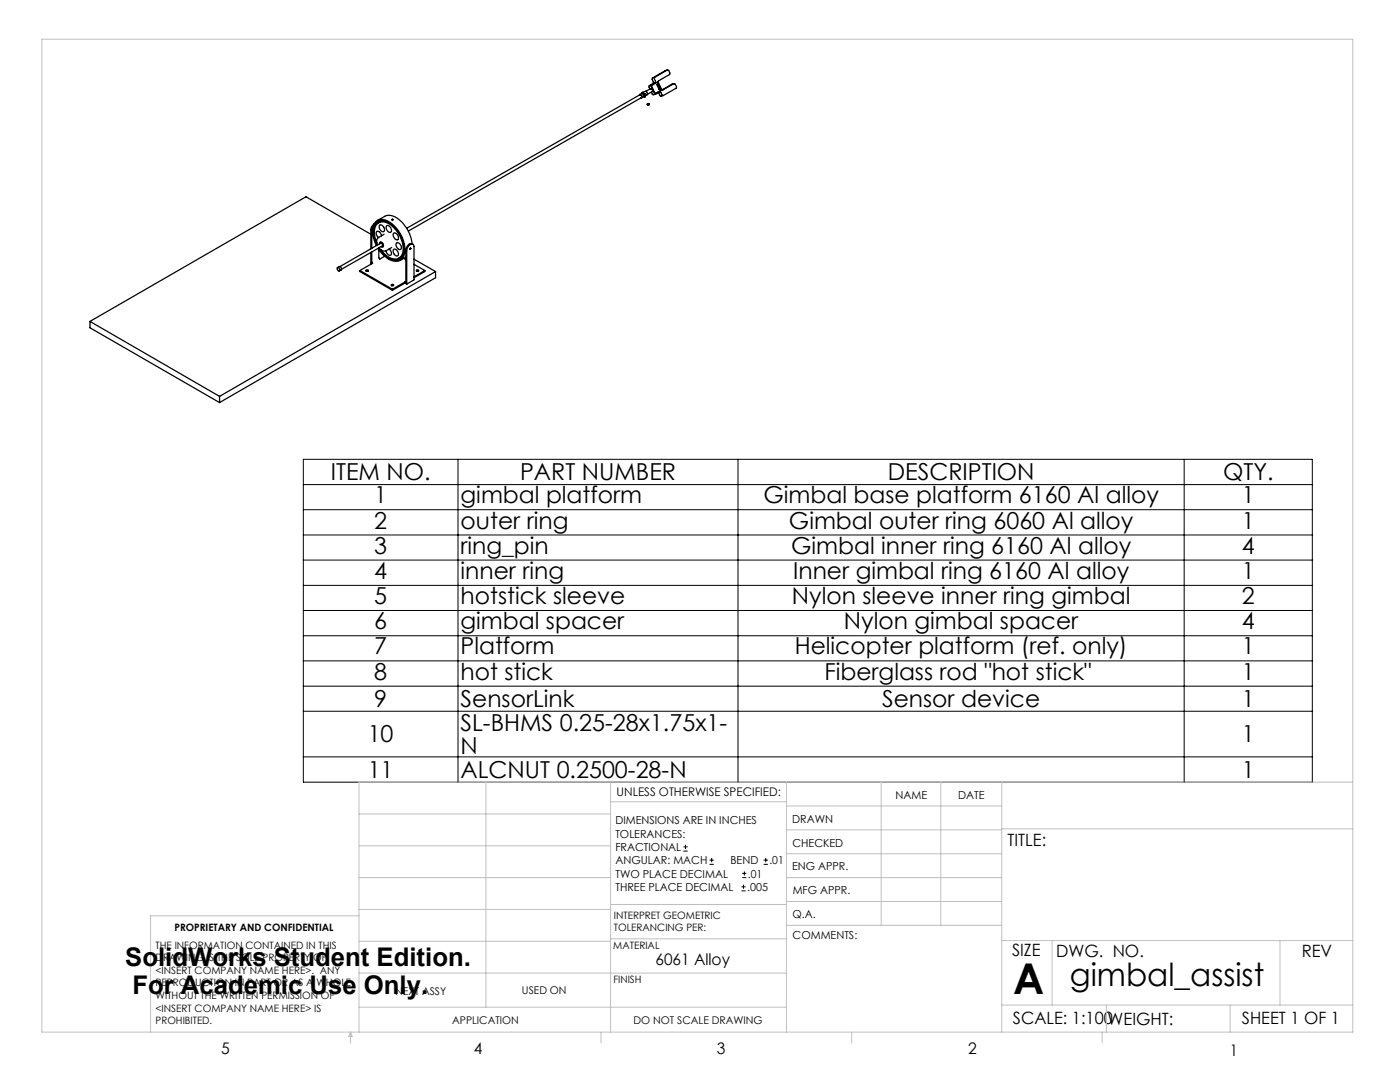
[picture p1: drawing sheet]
<svg xmlns="http://www.w3.org/2000/svg" width="279mm" height="216mm" viewBox="0 0 279 216" stroke-linecap="round" stroke-linejoin="round" font-family="sans-serif">
<g fill="none" stroke="#000" stroke-width=".2">
<path d="M60.5 91.7h201.4v64.4h-201.4zM60.5 96.7h201.4M91.4 91.7v64.4M147.3 91.7v64.4M236.3 91.7v64.4M60.5 101.7h201.4M60.5 106.8h201.4M60.5 111.8h201.4M60.5 116.8h201.4M60.5 121.8h201.4M60.5 126.9h201.4M60.5 131.9h201.4"/>
<path d="M60.5 136.9h201.4M60.5 141.9h201.4M60.5 151h201.4M136.4 169.8h.8M136.4 169h.8M136.8 168.6v.8M141.6 172.5h.9M141.6 171.6h.9M142 171.2v.8M148 177.8h.8M148 177h.8M148.1 175.1h.8"/>
<path d="M148.1 174.3h.8M148.4 176.5v.8M148.6 173.9v.8M152.4 172.5h.8M152.4 171.6h.8M152.8 171.2v.8"/>
</g>
<g fill="none" stroke="#c0c0c0" stroke-width=".2">
<path d="M8.4 7.8h261.6v198.2h-261.6zM97 156.1v44.9M121.8 156.1v49.9M121.8 160h35.2M157 156.1v49.9M175.9 156.1v28.5M187.7 156.1v28.5M199.9 156.1v49.9M270 156.1h-198.4v49.9M71.6 175.1h50.2M71.6 168.8h50.2M71.6 162.4h50.2"/>
<path d="M157 170.4h42.9M157 165.6h42.9M157 160.8h42.9M157 175.1h42.9M157 179.9h42.9M199.9 165.4h70.1M71.6 194.2h85.4M71.6 187.8h50.2M71.6 181.5h50.2M71.6 182.7h-41.5v23.3M121.8 187.3h35.2M121.8 180.5h35.2"/>
<path d="M157 184.6h42.9M199.9 187.7h70.1M210 187.7v12.9M255.4 187.7v12.9M70 206v2.1M70 206l.3 .8h-.7zM71.6 201h85.4M119.9 206v2.1M170 206v2.1M199.9 200.6h70.1M220 206v2.1M220.8 200.6v5.4"/>
<path d="M245.5 200.6v5.4"/>
</g>
<g fill="none" stroke="#000" stroke-width=".25">
<path d="M127.7 18.8l.3 .2a.27 .27 0 0 1 .2 .3 .27 .27 0 0 1-.3 .2M127.7 18.8l-.1 .2M128.1 18.7h.2l.1 .2 .4-.2v.4M128.1 18.7l-.4 .1M128.1 18.6h.1M128.1 18.6v.1M128.2 18.6h.1M128.2 18.5l-.1 .1M128.3 18.5l-.2 .1M128.3 18.5h.1M128.3 18.4l-.2 .2M128.3 18.4l.1 .1"/>
<path d="M128.4 18.5l-.2 .1M128.5 19.3l.1 .1M128.5 19.3l-.4 .2M128.6 19.4h.1M128.6 19.2v.2M128.7 19.2h.1M128.7 19.2l-.2 .1M128.8 19.1l-.1 .1M128.9 18.2l-.5 .3M128.9 18.2l.1 .1M129 18.3l.2 .5M129.2 18.8l-.4 .3"/>
<path d="M129.8 17.7l.2-.1 .3 .6-1.1 .6M129.8 17.7h.1M129.8 17.7l-.9 .5M130 18.4l.3 .5 .5-.1M130.6 15.4l2.7-1.5 .2 .1 .2 .8-2.3 1.3v.3l.8 1.6 2.3-1.3 .3 .1 .2 .7-2.7 1.6-.6-.8-1 .5-.8-1.6 .1-.2 .8-.6-.2-.7zM131.1 16.9l.2-.1 .4 .9-.2 .1zM131.2 16.4l.8 1.6M131.2 16.8l.5 .9M131.4 18.5l.4 .7 .6-.2M131.7 17.7h.1M132 18l-1.3 .7M132 18h.1"/>
<path d="M132 18l-.8-1.6-1.2 .7 .7 1.6M133.2 14l-.4 .1-2.6 1.5 .2 .9-.9 .6 .2 .6M134.5 16.7l-2.3 1.2M129.2 20.8h.1M129.2 20.8v.1M129.2 20.9h.1M129.3 20.9l.1 .1M129.3 20.9h.1M129.3 20.8h.1M129.3 20.7h.1M129.3 20.8l-.1 .1M129.3 20.7l-.1 .1"/>
<path d="M129.3 20.7v.1M129.4 20.8l-.1 .1M129.4 20.7h.1M129.4 20.7h-.1M129.4 20.7v.1M129.4 20.7l-.2 .1M129.4 21h.1M129.4 20.8v.2M129.4 20.8h.1M67.3 53.4a.37 .37 0 0 1 .4 .2 .37 .37 0 0 1-.1 .5l-.3-.4zM67.3 53.4l.5-.2 .3 .1 .1 .5-.5 .2M67.8 53.2l8.2-4.7 .3 .2v.4l-8.1 4.6"/>
<path d="M71.8 54l6.5 3.7M71.8 54v.2l6.5 3.7M73.1 53.9a.2 .2 0 0 1 .3-.1 .2 .2 0 0 1 0 .3h-.3zM73.1 54.1h.3M74 46.7l-12.9-7.4-43.1 24.8M74 50.4v2.1l.2 .1M74.2 50.3v2.1l.2 .1-2.6 1.5M74.5 45.2l-.3 .6v3.8M74.7 44.7h-.1a1.47 1.47 0 0 0-.6 1.2v3.8M75.1 49l-.5-1.2a3.3 3.3 0 0 1 .7-3.8 3.4 3.4 0 0 1 3.9 1.6l.6 .9a4.8 4.8 0 0 1 .5 5.1 2.34 2.34 0 0 1-3.4-.3l-.8-.9-.6-.8M75.2 48.5v-.1a3.3 3.3 0 0 1 .2-3.8 2.55 2.55 0 0 1 3.3 .9l.4 .5a4.9 4.9 0 0 1 1 5.1 2.05 2.05 0 0 1-3.1-.2l-1-1.1M75.3 48.9l-.2-.4a3.6 3.6 0 0 1 .1-4.1 2.4 2.4 0 0 1 3.1 .5l.9 1a5.2 5.2 0 0 1 1.1 5.3 1.96 1.96 0 0 1-3.1 .1l-.7-.6-.9-1.2"/>
<path d="M75.3 44l1.5-.8a2.98 2.98 0 0 1 3.4 1.1l.2 .2a7.7 7.7 0 0 1 1.8 4.1M75.6 49.8v1.6l.2 .3 1-.6M75.8 44.9a.83 .83 0 0 1 .8 .4 .83 .83 0 0 1-.1 .9l-.6-.3a.87 .87 0 0 1-.1-1zM75.8 48.4a.55 .55 0 0 1 .6 .2 .55 .55 0 0 1-.1 .6h-.2a.32 .32 0 0 0 .4-.1 .32 .32 0 0 0-.1-.5 .28 .28 0 0 0-.3-.3 .28 .28 0 0 0-.3 .3zM76.1 47.1v-.3a.66 .66 0 0 0-1-.5v.6l.4 .5M76.3 44.1l-.7 .3M76.7 46.7l-1.1 .7a1.21 1.21 0 0 0-.3 1.5M77.1 45.1a.78 .78 0 0 1 1 .9 .42 .42 0 0 1-.4 .4 .42 .42 0 0 1-.4-.4l-.3-.5zM77.6 49.7h.1a.72 .72 0 0 1 .1 1.2 1.01 1.01 0 0 1-.8-.9M78.1 57h.4zM78.2 49.4l-1.1 .6a1.19 1.19 0 0 1-1.5-.5M78.2 43.7l.3 .1-.3 .1z"/>
<path d="M78.3 43.8l-.1 .1M78.3 57.7v.2M78.4 43.8l.1 .1M78.5 46.6a.8 .8 0 0 1 .9 .3 .8 .8 0 0 1-.1 1 1.01 1.01 0 0 1-.8-1.3zM78.6 49.7a.88 .88 0 0 1 .7 1.4h-.1a.91 .91 0 0 1-.6-1.4zM79.1 48.5a.82 .82 0 0 1 .9 .4 .82 .82 0 0 1-.1 .9 .98 .98 0 0 1-.8-1.3zM80.3 51.1h.1M80.3 51.1l-.7 .4M80.5 51.5l.5 .3M80.8 56.5l.4 .2M80.8 56.3v.2M80.8 56.3l-2.5 1.4"/>
<path d="M80.8 56.5l-2.5 1.4M81 51.3l-1.1 .6M81.2 45.5l46.5-26.6 .3 .1v.5l-46.5 26.6M81.6 49a.53 .53 0 0 1 .6-.3 .53 .53 0 0 1 .4 .5v6.6l-1.4 .9v-6.7zM81.8 49.7h.1M81.9 49.6l-.1 .1zM82 49.5v.1M82.2 48.6a1.24 1.24 0 0 0-1.2 1.4v6.2l-.2 .1M82.2 48.6l.2 .2M82.6 51.7l4.3 2.5M82.6 52.7l2.2 1.3M83.1 53.9a.2 .2 0 0 1 .3-.1 .2 .2 0 0 1 0 .3h-.3z"/>
<path d="M83.1 54.1h.4zM84.8 54l-2.2 1.2M84.8 54v.2l-2.2 1.2M86.9 54.2l-43.1 24.9M86.9 54.2v1.2l-43.1 24.9M18 64.1l25.8 15M18 64.1v1.3l25.8 14.9M43.8 79.1v1.2"/>
<circle cx="78.3" cy="43.8" r=".06"/>
<circle cx="78.3" cy="56.9" r=".2"/>
<circle cx="81.9" cy="49.6" r=".09"/>
</g>
<text font-size="8.5" x="202.2" y="198.3">A</text>
<text font-size="6.3" x="213.5" y="196.8">gimbal_assist</text>
<g font-size="5.1">
<text x="25" y="192.7">SolidWorks Student Edition.</text>
<text x="26.4" y="198.3">For Academic Use Only.</text>
</g>
<g font-size="4.7">
<text x="66" y="95.8">ITEM NO.</text>
<text x="103.8" y="95.8">PART NUMBER</text>
<text x="177.2" y="95.8">DESCRIPTION</text>
<text x="244.1" y="95.8">QTY.</text>
<text x="74.7" y="100.4">1</text>
<text x="91.9" y="100.4">gimbal platform</text>
<text x="152.4" y="100.4">Gimbal base platform 6160 Al alloy</text>
<text x="247.8" y="100.4">1</text>
<text x="74.7" y="105.5">2</text>
<text x="91.9" y="105.5">outer ring</text>
<text x="157.5" y="105.5">Gimbal outer ring 6060 Al alloy</text>
<text x="247.8" y="105.5">1</text>
<text x="74.7" y="110.5">3</text>
<text x="91.9" y="110.5">ring_pin</text>
<text x="157.9" y="110.5">Gimbal inner ring 6160 Al alloy</text>
<text x="247.8" y="110.5">4</text>
<text x="74.7" y="115.5">4</text>
<text x="91.9" y="115.5">inner ring</text>
<text x="158.3" y="115.5">Inner gimbal ring 6160 Al alloy</text>
<text x="247.8" y="115.5">1</text>
<text x="74.7" y="120.5">5</text>
<text x="74.7" y="125.6">6</text>
<text x="91.9" y="120.5">hotstick sleeve</text>
<text x="91.9" y="125.6">gimbal spacer</text>
<text x="158.1" y="120.5">Nylon sleeve inner ring gimbal</text>
<text x="168.4" y="125.6">Nylon gimbal spacer</text>
<text x="247.8" y="120.5">2</text>
<text x="247.8" y="125.6">4</text>
<text x="74.7" y="130.6">7</text>
<text x="91.9" y="130.6">Platform</text>
<text x="158.6" y="130.6">Helicopter platform (ref. only)</text>
<text x="247.8" y="130.6">1</text>
<text x="74.7" y="135.6">8</text>
<text x="91.9" y="135.6">hot stick</text>
<text x="164.5" y="135.6">Fiberglass rod &quot;hot stick&quot;</text>
<text x="247.8" y="135.6">1</text>
<text x="74.7" y="141.1">9</text>
<text x="91.9" y="141.1">SensorLink</text>
<text x="176" y="141.1">Sensor device</text>
<text x="247.8" y="141.1">1</text>
<text x="73.4" y="148.1">10</text>
<text x="91.9" y="145.9">SL-BHMS 0.25-28x1.75x1-</text>
<text x="247.8" y="148.1">1</text>
<text x="73.4" y="155.2">11</text>
<text x="91.9" y="150.4">N</text>
<text x="91.9" y="155.2">ALCNUT 0.2500-28-N</text>
<text x="247.8" y="155.2">1</text>
</g>
<g font-size="3.4">
<text x="201.1" y="168.8">TITLE:</text>
<text x="202" y="190.8">SIZE</text>
<text x="210.8" y="190.9">DWG. NO.</text>
<text x="259.8" y="191">REV</text>
<text x="202.1" y="204.4">SCALE: 1:100WEIGHT:</text>
<text x="247.8" y="204.4">SHEET 1 OF 1</text>
</g>
<g font-size="3.2">
<text x="130.8" y="192.5">6061 Alloy</text>
<text x="44.2" y="210.4">5</text>
<text x="94.6" y="210.3">4</text>
<text x="143.1" y="210.4">3</text>
<text x="193.2" y="210.3">2</text>
<text x="245.4" y="210.6">1</text>
</g>
<text font-size="2.4" x="123.1" y="158.9">UNLESS OTHERWISE SPECIFIED:</text>
<g font-size="2.2">
<text x="178.7" y="159.4">NAME</text>
<text x="191.2" y="159.4">DATE</text>
<text x="122.8" y="164.5">DIMENSIONS ARE IN INCHES</text>
<text x="122.8" y="167.1">TOLERANCES:</text>
<text x="158.1" y="164.2">DRAWN</text>
<text x="122.8" y="169.8">FRACTIONAL</text>
<text x="122.8" y="172.5">ANGULAR: MACH</text>
<text x="145.8" y="172.5">BEND</text>
<text x="153.5" y="172.5">.01</text>
<text x="158.1" y="173.7">ENG APPR.</text>
<text x="158.2" y="169.1">CHECKED</text>
<text x="122.8" y="177.8">THREE PLACE DECIMAL</text>
<text x="122.8" y="175.1">TWO PLACE DECIMAL</text>
<text x="149.1" y="177.8">.005</text>
<text x="149.3" y="175.1">.01</text>
<text x="158.2" y="178.4">MFG APPR.</text>
<text x="158.2" y="183.2">Q.A.</text>
<text x="158.2" y="187.4">COMMENTS:</text>
</g>
<g font-size="2.1">
<text x="78.8" y="198.5">NEXT ASSY</text>
<text x="104.2" y="198.4">USED ON</text>
<text x="90.2" y="204.3">APPLICATION</text>
<text x="126.4" y="204.3">DO NOT SCALE DRAWING</text>
</g>
<g font-size="2">
<text x="34.8" y="185.7">PROPRIETARY AND CONFIDENTIAL</text>
<text x="122.5" y="183.3">INTERPRET GEOMETRIC</text>
<text x="122.5" y="185.9">TOLERANCING PER:</text>
<text x="31.1" y="189.3">THE INFORMATION CONTAINED IN THIS</text>
<text x="31.1" y="191.8">DRAWING IS THE SOLE PROPERTY OF</text>
<text x="122.4" y="189.4">MATERIAL</text>
<text x="31.1" y="194.3">&lt;INSERT COMPANY NAME HERE&gt;. ANY</text>
<text x="31.1" y="196.8">REPRODUCTION IN PART OR AS A WHOLE</text>
<text x="122.4" y="196.2">FINISH</text>
<text x="31.1" y="199.4">WITHOUT THE WRITTEN PERMISSION OF</text>
<text x="31.1" y="201.9">&lt;INSERT COMPANY NAME HERE&gt; IS</text>
<text x="31.1" y="204.4">PROHIBITED.</text>
</g>
</svg>
